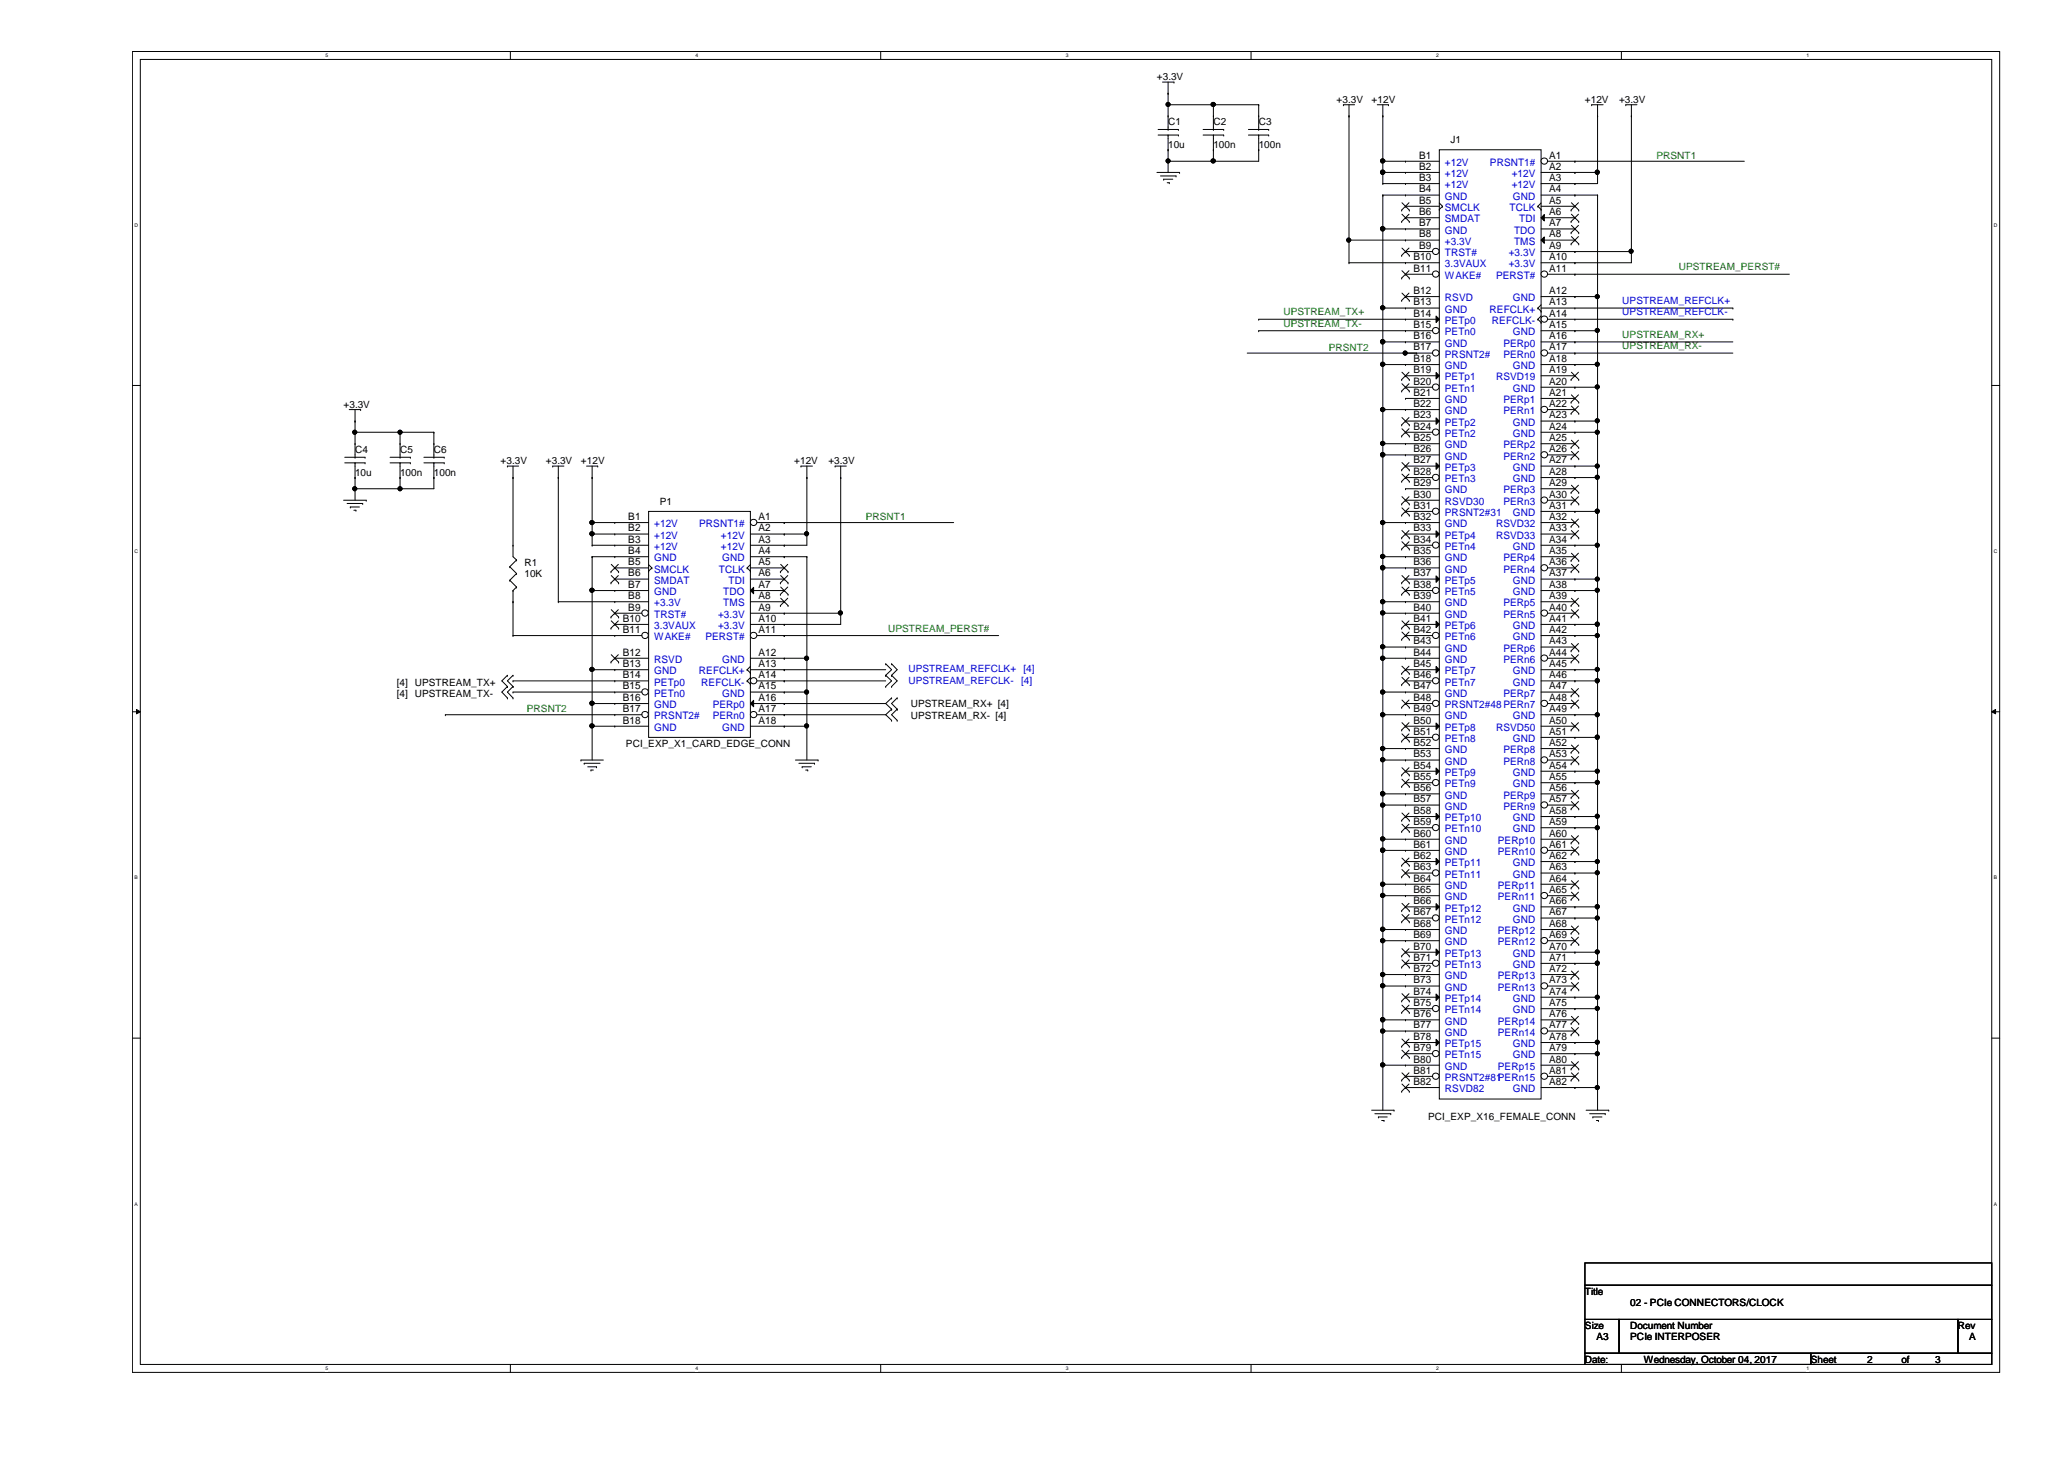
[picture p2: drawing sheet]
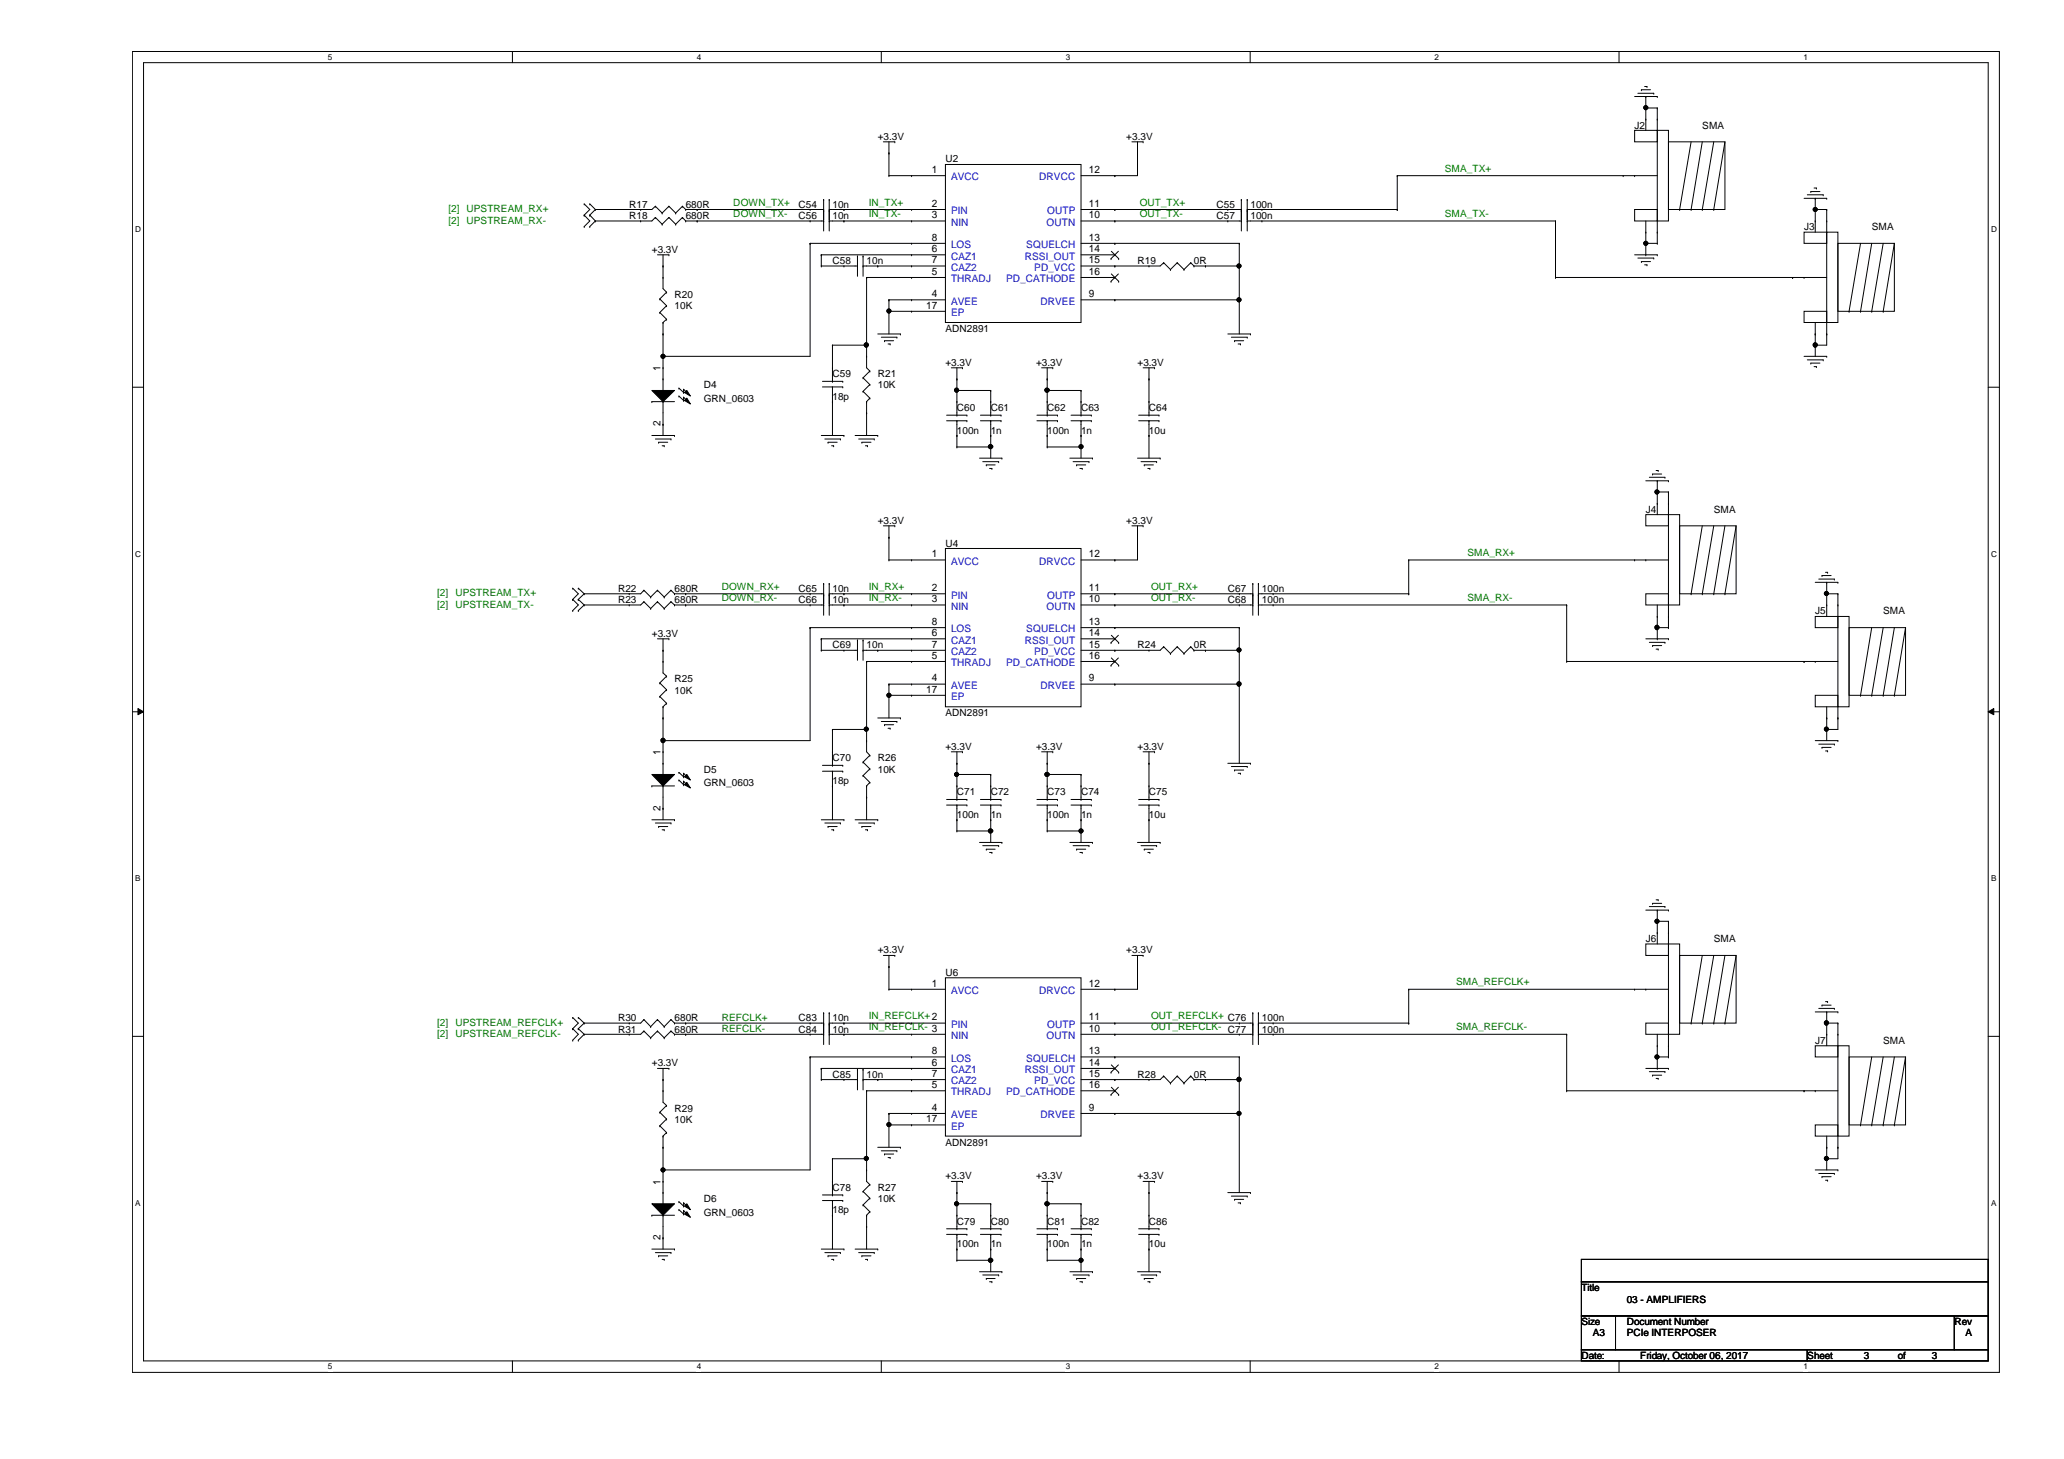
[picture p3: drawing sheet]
# OrCAD Capture schematic pcie_interposer_sma.dsn

## Sheets
1 TITLE: title: 01 - TITLE; rev: A; company: elec4fun; note: PCIe INTERPOSER
2 PCIe CONNECTORS/CLOCK: size A3; title: 02 - PCIe CONNECTORS/CLOCK
3 AMPLIFIERS: size A3; title: 03 - AMPLIFIERS

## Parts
sheet AMPLIFIERS
C54  10n  [smt0402_ref]
C55  100n  [smt0402_ref]
C56  10n  [smt0402_ref]
C57  100n  [smt0402_ref]
C58  10n  [smt0402_ref]
C59  18p  [smt0603_ref]
C60  100n  [smt0603_ref]
C61  1n  [smt0603_ref]
C62  100n  [smt0603_ref]
C63  1n  [smt0603_ref]
C64  10u  [smt0603_ref]
C65  10n  [smt0402_ref]
C66  10n  [smt0402_ref]
C67  100n  [smt0402_ref]
C68  100n  [smt0402_ref]
C69  10n  [smt0402_ref]
C70  18p  [smt0603_ref]
C71  100n  [smt0603_ref]
C72  1n  [smt0603_ref]
C73  100n  [smt0603_ref]
C74  1n  [smt0603_ref]
C75  10u  [smt0603_ref]
C76  100n  [smt0402_ref]
C77  100n  [smt0402_ref]
C78  18p  [smt0603_ref]
C79  100n  [smt0603_ref]
C80  1n  [smt0603_ref]
C81  100n  [smt0603_ref]
C82  1n  [smt0603_ref]
C83  10n  [smt0402_ref]
C84  10n  [smt0402_ref]
C85  10n  [smt0402_ref]
C86  10u  [smt0603_ref]
D4  GRN_0603  [led_0603_inv]
D5  GRN_0603  [led_0603_inv]
D6  GRN_0603  [led_0603_inv]
J2  SMA  [con_sma_droit_te]
J3  SMA  [con_sma_droit_te]
J4  SMA  [con_sma_droit_te]
J5  SMA  [con_sma_droit_te]
J6  SMA  [con_sma_droit_te]
J7  SMA  [con_sma_droit_te]
R17  680R  [smt0603_ref]
R18  680R  [smt0603_ref]
R19  0R  [smt0603_ref]
R20  10K  [smt0603_ref]
R21  10K  [smt0603_ref]
R22  680R  [smt0603_ref]
R23  680R  [smt0603_ref]
R24  0R  [smt0603_ref]
R25  10K  [smt0603_ref]
R26  10K  [smt0603_ref]
R27  10K  [smt0603_ref]
R28  0R  [smt0603_ref]
R29  10K  [smt0603_ref]
R30  680R  [smt0603_ref]
R31  680R  [smt0603_ref]
U2  ADN2891  [vqfn16_hand_solder]
U4  ADN2891  [vqfn16_hand_solder]
U6  ADN2891  [vqfn16_hand_solder]
sheet PCIe CONNECTORS/CLOCK
C1  10u  [smt0805_ref]
C2  100n  [smt0603_ref]
C3  100n  [smt0603_ref]
C4  10u  [smt0805_ref]
C5  100n  [smt0603_ref]
C6  100n  [smt0603_ref]
J1  PCI_EXP_X16_FEMALE_CONN  [PCIE_CARD_SOCKET_x16]
P1  PCI_EXP_X1_CARD_EDGE_CONN  [PCIX-1PORT]
R1  10K  [smt0603_ref]

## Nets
+3.3V: C1.1 C2.1 C3.1 C4.1 C5.1 C6.1 C60.1 C61.1 C62.1 C63.1 C64.1 C71.1 C72.1 C73.1 C74.1 C75.1 C79.1 C80.1 C81.1 C82.1 C86.1 J1.A9(+3.3V) J1.A10(+3.3V) J1.B8(+3.3V) J1.B10(3.3VAUX) P1.A9(+3.3V) P1.A10(+3.3V) P1.B8(+3.3V) R1.1 R20.1 R25.1 R29.1 U2.1(AVCC) U2.12(DRVCC) U4.1(AVCC) U4.12(DRVCC) U6.1(AVCC) U6.12(DRVCC)
+12V: J1.A2(+12V) J1.A3(+12V) J1.B1(+12V) J1.B2(+12V) J1.B3(+12V) P1.A2(+12V) P1.A3(+12V) P1.B1(+12V) P1.B2(+12V) P1.B3(+12V)
GND: C1.2 C2.2 C3.2 C4.2 C5.2 C6.2 C59.2 C60.2 C61.2 C62.2 C63.2 C64.2 C70.2 C71.2 C72.2 C73.2 C74.2 C75.2 C78.2 C79.2 C80.2 C81.2 C82.2 C86.2 D4.2(K) D5.2(K) D6.2(K) J1.A4(GND) J1.A12(GND) J1.A15(GND) J1.A18(GND) J1.A20(GND) J1.A23(GND) J1.A24(GND) J1.A27(GND) J1.A28(GND) J1.A31(GND) J1.A34(GND) J1.A37(GND) J1.A38(GND) J1.A41(GND) J1.A42(GND) J1.A45(GND) J1.A46(GND) J1.A49(GND) J1.A51(GND) J1.A54(GND) J1.A55(GND) J1.A58(GND) J1.A59(GND) J1.A62(GND) J1.A63(GND) J1.A66(GND) J1.A67(GND) J1.A70(GND) J1.A71(GND) J1.A74(GND) J1.A75(GND) J1.A78(GND) J1.A79(GND) J1.A82(GND) J1.B4(GND) J1.B7(GND) J1.B13(GND) J1.B16(GND) J1.B18(GND) J1.B21(GND) J1.B22(GND) J1.B25(GND) J1.B26(GND) J1.B29(GND) J1.B32(GND) J1.B35(GND) J1.B36(GND) J1.B39(GND) J1.B40(GND) J1.B43(GND) J1.B44(GND) J1.B47(GND) J1.B49(GND) J1.B52(GND) J1.B53(GND) J1.B56(GND) J1.B57(GND) J1.B60(GND) J1.B61(GND) J1.B64(GND) J1.B65(GND) J1.B68(GND) J1.B69(GND) J1.B72(GND) J1.B73(GND) J1.B76(GND) J1.B77(GND) J1.B80(GND) J2.2(GND) J2.3(GND) J2.4(GND) J2.5(GND) J3.2(GND) J3.3(GND) J3.4(GND) J3.5(GND) J4.2(GND) J4.3(GND) J4.4(GND) J4.5(GND) J5.2(GND) J5.3(GND) J5.4(GND) J5.5(GND) J6.2(GND) J6.3(GND) J6.4(GND) J6.5(GND) J7.2(GND) J7.3(GND) J7.4(GND) J7.5(GND) P1.A4(GND) P1.A12(GND) P1.A15(GND) P1.A18(GND) P1.B4(GND) P1.B7(GND) P1.B13(GND) P1.B16(GND) P1.B18(GND) R19.2 R21.2 R24.2 R26.2 R27.2 R28.2 U2.4(AVEE) U2.9(DRVEE) U2.13(SQUELCH) U2.17(EP) U4.4(AVEE) U4.9(DRVEE) U4.13(SQUELCH) U4.17(EP) U6.4(AVEE) U6.9(DRVEE) U6.13(SQUELCH) U6.17(EP)
DOWN_RX+: C65.1 R22.2
DOWN_RX-: C66.1 R23.2
DOWN_TX+: C54.1 R17.2
DOWN_TX-: C56.1 R18.2
IN_REFCLK+: C83.2 U6.2(PIN)
IN_REFCLK-: C84.2 U6.3(NIN)
IN_RX+: C65.2 U4.2(PIN)
IN_RX-: C66.2 U4.3(NIN)
IN_TX+: C54.2 U2.2(PIN)
IN_TX-: C56.2 U2.3(NIN)
OUT_REFCLK+: C76.1 U6.11(OUTP)
OUT_REFCLK-: C77.1 U6.10(OUTN)
OUT_RX+: C67.1 U4.11(OUTP)
OUT_RX-: C68.1 U4.10(OUTN)
OUT_TX+: C55.1 U2.11(OUTP)
OUT_TX-: C57.1 U2.10(OUTN)
PRSNT1: J1.A1(PRSNT1#) P1.A1(PRSNT1#)
PRSNT2: J1.B17(PRSNT2#) P1.B17(PRSNT2#)
REFCLK+: C83.1 R30.2
REFCLK-: C84.1 R31.2
SMA_REFCLK+: C76.2 J6.1(SIGNAL)
SMA_REFCLK-: C77.2 J7.1(SIGNAL)
SMA_RX+: C67.2 J4.1(SIGNAL)
SMA_RX-: C68.2 J5.1(SIGNAL)
SMA_TX+: C55.2 J2.1(SIGNAL)
SMA_TX-: C57.2 J3.1(SIGNAL)
UPSTREAM_PERST#: J1.A11(PERST#) P1.A11(PERST#)
UPSTREAM_REFCLK+: J1.A13(REFCLK+) P1.A13(REFCLK+) R30.1
UPSTREAM_REFCLK-: J1.A14(REFCLK-) P1.A14(REFCLK-) R31.1
UPSTREAM_RX+: J1.A16(PERp0) P1.A16(PERp0) R17.1
UPSTREAM_RX-: J1.A17(PERn0) P1.A17(PERn0) R18.1
UPSTREAM_TX+: J1.B14(PETp0) P1.B14(PETp0) R22.1
UPSTREAM_TX-: J1.B15(PETn0) P1.B15(PETn0) R23.1
N7272816: R19.1 U2.15(PD_VCC)
N7273068: D4.1(A) R20.2 U2.8(LOS)
N7273578: C58.2 U2.7(CAZ2)
N7273582: C58.1 U2.6(CAZ1)
N7274684: C59.1 R21.1 U2.5(THRADJ)
N7275493: D5.1(A) R25.2 U4.8(LOS)
N7275497: C70.1 R26.1 U4.5(THRADJ)
N7275851: R24.1 U4.15(PD_VCC)
N7276115: C69.1 U4.6(CAZ1)
N7276119: C69.2 U4.7(CAZ2)
N7302225: P1.B11(WAKE#) R1.2
N7364343: C78.1 R27.1 U6.5(THRADJ)
N7364351: D6.1(A) R29.2 U6.8(LOS)
N7364721: R28.1 U6.15(PD_VCC)
N7364949: C85.1 U6.6(CAZ1)
N7364957: C85.2 U6.7(CAZ2)

Not connected (* = marked no-connect by the designer): J1 A5(TCLK)* A6(TDI)* A7(TDO)* A8(TMS)* A19(RSVD19)* A21(PERp1)* A22(PERn1)* A25(PERp2)* A26(PERn2)* A29(PERp3)* A30(PERn3)* A32(RSVD32)* A33(RSVD33)* A35(PERp4)* A36(PERn4)* A39(PERp5)* A40(PERn5)* A43(PERp6)* A44(PERn6)* A47(PERp7)* A48(PERn7)* A50(RSVD50)* A52(PERp8)* A53(PERn8)* A56(PERp9)* A57(PERn9)* A60(PERp10)* A61(PERn10)* A64(PERp11)* A65(PERn11)* A68(PERp12)* A69(PERn12)* A72(PERp13)* A73(PERn13)* A76(PERp14)* A77(PERn14)* A80(PERp15)* A81(PERn15)* B5(SMCLK)* B6(SMDAT)* B9(TRST#)* B11(WAKE#)* B12(RSVD)* B19(PETp1)* B20(PETn1)* B23(PETp2)* B24(PETn2)* B27(PETp3)* B28(PETn3)* B30(RSVD30)* B31(PRSNT2#31)* B33(PETp4)* B34(PETn4)* B37(PETp5)* B38(PETn5)* B41(PETp6)* B42(PETn6)* B45(PETp7)* B46(PETn7)* B48(PRSNT2#48)* B50(PETp8)* B51(PETn8)* B54(PETp9)* B55(PETn9)* B58(PETp10)* B59(PETn10)* B62(PETp11)* B63(PETn11)* B66(PETp12)* B67(PETn12)* B70(PETp13)* B71(PETn13)* B74(PETp14)* B75(PETn14)* B78(PETp15)* B79(PETn15)* B81(PRSNT2#81)* B82(RSVD82)*; P1 A5(TCLK)* A6(TDI)* A7(TDO)* A8(TMS)* B5(SMCLK)* B6(SMDAT)* B9(TRST#)* B10(3.3VAUX)* B12(RSVD)*; U2 14(RSSI_OUT)* 16(PD_CATHODE)*; U4 14(RSSI_OUT)* 16(PD_CATHODE)*; U6 14(RSSI_OUT)* 16(PD_CATHODE)*

## Notes on the sheets
sheet 1
- PCIe INTERPOSER - SMA
- REVISION
- DESCRIPTION
- DATE
- A
- Initial release
- 09/07/15
